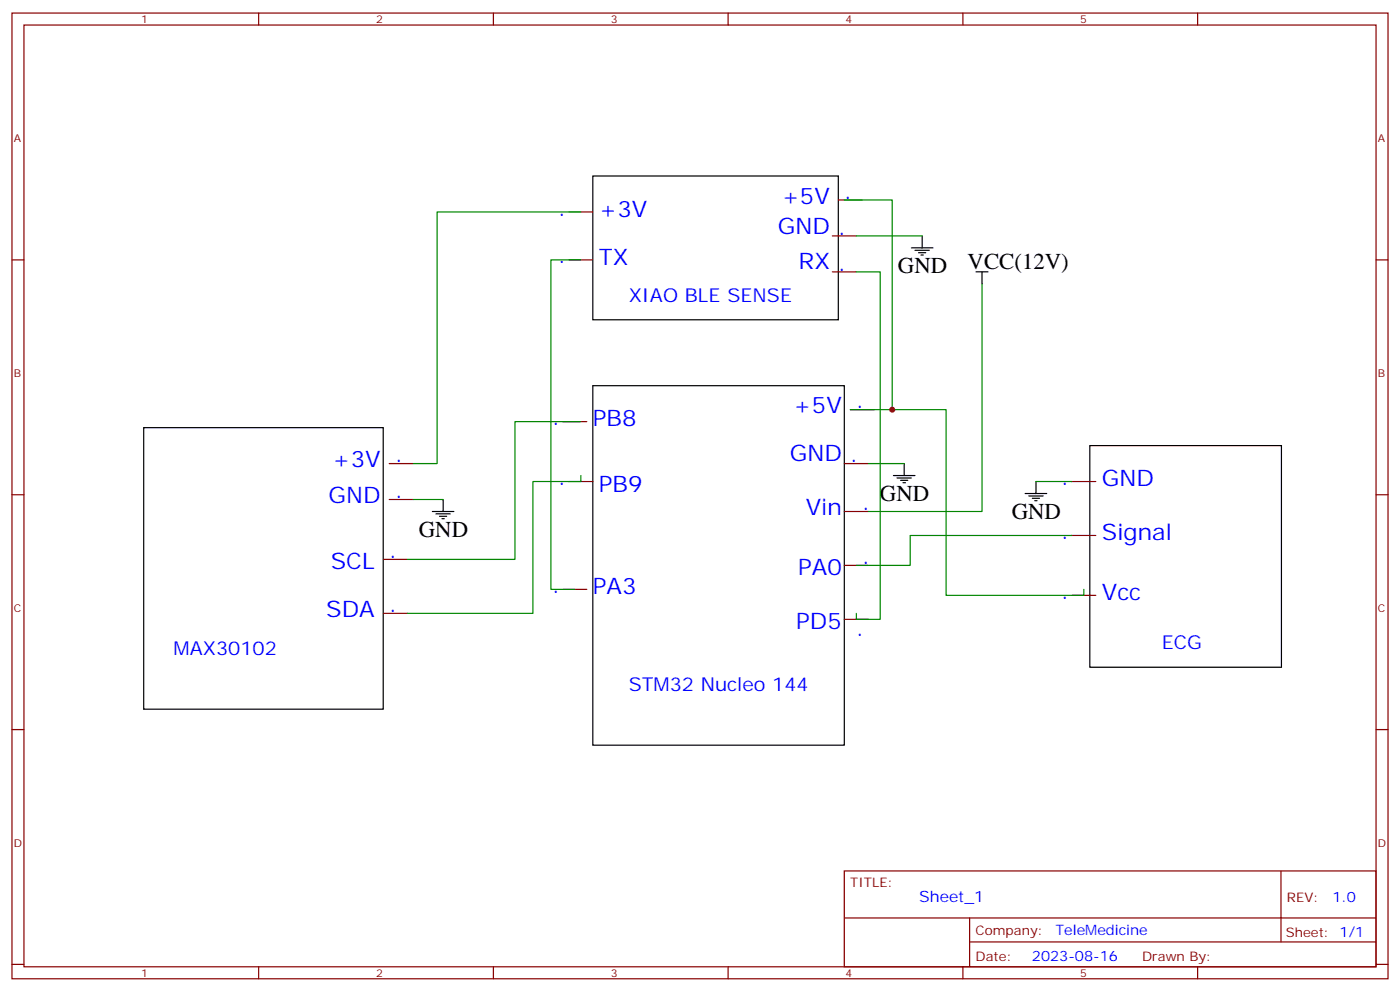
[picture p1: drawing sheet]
<svg xmlns="http://www.w3.org/2000/svg" width="412mm" height="292mm" viewBox="0 0 412 292" stroke-linecap="round" stroke-linejoin="round" font-family="sans-serif">
<g fill="none" stroke="#870000" stroke-width=".35">
<path d="M3.5 3.8h405.4v284.4h-405.4zM7.1 7.4h398.2v277.3h-398.2zM76.2 3.8v3.6M145.3 3.8v3.6M214.5 3.8v3.6M283.6 3.8v3.6M352.8 3.8v3.6M246.9 58.9h7.1M3.5 76.5h3.6M167.6 76.5h7M167.6 62.4h7M245.2 69.5h7"/>
<path d="M405.3 76.5h3.6M245.2 80h7M114.7 136.5h7M165.8 124.1h7.1M248.7 136.5h7.1M250.5 120.6h7M3.5 145.7h3.6M114.7 147.1h7M167.6 141.8h7M248.7 150.6h7.1M315.7 141.8h7.1M315.7 157.7h7.1"/>
<path d="M405.3 145.7h3.6M112.9 164.7h7M165.8 173.5h7.1M248.7 166.5h7.1M315.7 175.3h7.1M112.9 180.6h7M248.7 182.4h7.1M3.5 214.8h3.6M405.3 214.8h3.6M248.7 256.4h156.6v28.3h-156.6zM377.3 256.5v20.8M248.7 270.3h156.5"/>
<path d="M285.6 277.3h119.6M285.6 270.3v14.1M3.5 284h3.6M76.2 284.7v3.5M145.3 284.7v3.5M214.5 284.7v3.5M283.6 284.7v3.5M352.8 284.7v3.5M405.3 284h3.6"/>
</g>
<g fill="none" stroke="#000" stroke-width=".35">
<path d="M174.6 51.8h72.3v42.4h-72.3zM268.5 73h6.3M269.5 73.7h4.3M270.6 74.4h2.1M271.3 75.1h.7M271.6 69.5v3.5M287.5 80h3.5M289.3 80v3.6M174.6 113.6h74.1v105.8h-74.1zM42.3 125.9h70.6v82.9h-70.6zM266.3 136.5v3.5M321 131.2h56.5v65.3h-56.5z"/>
<path d="M127.4 150.6h6.3M128.4 151.3h4.2M129.5 152h2.1M130.2 152.7h.7M130.5 147.1v3.5M263.2 140h6.3M264.2 140.7h4.3M265.3 141.4h2.1M266 142.1h.7M302 145.3h6.3M303 146h4.3M304.1 146.7h2.1"/>
<path d="M304.8 147.4h.7M305.2 141.8v3.5"/>
</g>
<g fill="none" stroke="#008700" stroke-width=".35">
<path d="M248.7 58.9h14.1v61.7h-12.3M171.1 62.4h-42.3v74.1h-7.1M171.1 76.5h-8.8v97h7M252.2 69.5h19.4M252.2 80h7.1v102.4h-7.1v-1.8M289.3 83.6v67h-33.5M171.1 124.1h-19.4v40.6h-31.8M255.8 136.5h10.5M262.8 120.6h15.9v54.7h40.6v-1.8M121.7 147.1h8.8M171.1 140v1.8h-14.1v38.8h-37.1M305.2 141.8h10.5"/>
<path d="M315.7 157.7h-47.6v8.8h-15.9"/>
</g>
<circle cx="262.8" cy="120.6" r=".88" fill="#c00"/>
<g font-size="6.7" fill="#00f">
<text x="230.2" y="59.9">+5V</text>
<text x="248.7" y="58.5">.</text>
<text x="164.4" y="63.5">.</text>
<text x="176.4" y="63.8">+3V</text>
<text x="229.1" y="68.8">GND</text>
<text x="246.9" y="69.1">.</text>
<text x="164.4" y="77.6">.</text>
<text x="176.4" y="77.9">TX</text>
<text x="235.2" y="79.3">RX</text>
<text x="246.9" y="79.7">.</text>
<text x="162.7" y="125.2">.</text>
<text x="174.6" y="125.6">PB8</text>
<text x="233.7" y="121.7">+5V</text>
<text x="252.2" y="120.3">.</text>
<text x="97.9" y="137.5">+3V</text>
<text x="116.4" y="136.1">.</text>
<text x="232.6" y="135.8">GND</text>
<text x="250.5" y="136.1">.</text>
<text x="164.4" y="142.8">.</text>
<text x="312.6" y="142.8">.</text>
<text x="324.6" y="143.2">GND</text>
<text x="96.8" y="148.1">GND</text>
<text x="116.4" y="146.7">.</text>
<text x="176.4" y="145">PB9</text>
<text x="237.4" y="151.7">Vin</text>
<text x="254" y="150.2">.</text>
<text x="312.6" y="158.7">.</text>
<text x="324.6" y="159.1">Signal</text>
<text x="97.4" y="167.5">SCL</text>
<text x="114.7" y="164.4">.</text>
<text x="254" y="166.1">.</text>
<text x="235.1" y="169.3">PA0</text>
<text x="162.7" y="174.6">.</text>
<text x="174.6" y="174.9">PA3</text>
<text x="312.6" y="176.4">.</text>
<text x="324.6" y="176.7">Vcc</text>
<text x="96.1" y="181.6">SDA</text>
<text x="114.7" y="180.2">.</text>
<text x="234.5" y="185.2">PD5</text>
<text x="252.2" y="187.3">.</text>
</g>
<g font-size="6.7">
<text x="264.5" y="80.5">GND</text>
<text x="285" y="79.3">VCC(12V)</text>
<text x="259.2" y="147.5">GND</text>
<text x="298" y="152.8">GND</text>
<text x="123.4" y="158.1">GND</text>
</g>
<g font-size="5.6" fill="#00f">
<text x="185.2" y="88.9">XIAO BLE SENSE</text>
<text x="342.2" y="191.2">ECG</text>
<text x="51.2" y="192.9">MAX30102</text>
<text x="185.2" y="203.5">STM32 Nucleo 144</text>
</g>
<text font-size="4.6" fill="#00f" x="270.8" y="265.5">Sheet_1</text>
<g font-size="4.2" fill="#00f">
<text x="392.5" y="265.7">1.0</text>
<text x="310.9" y="275.3">TeleMedicine</text>
<text x="304" y="283.1">2023-08-16</text>
</g>
<g font-size="3.9" fill="#800">
<text x="250.5" y="261">TITLE:</text>
<text x="379.1" y="265.7">REV:</text>
<text x="287.4" y="275.2">Company:</text>
<text x="378.7" y="275.8">Sheet: 1/1</text>
<text x="287.4" y="282.9">Date:</text>
<text x="336.4" y="283">Drawn By:</text>
</g>
<g font-size="3.2" fill="#800">
<text x="41.6" y="6.8">1</text>
<text x="110.8" y="6.8">2</text>
<text x="179.9" y="6.8">3</text>
<text x="249.1" y="6.8">4</text>
<text x="318.2" y="6.8">5</text>
<text x="4.1" y="41.9">A</text>
<text x="405.9" y="41.9">A</text>
<text x="4.1" y="111.1">B</text>
<text x="405.9" y="111.1">B</text>
<text x="4.1" y="180.2">C</text>
<text x="405.9" y="180.2">C</text>
<text x="4.1" y="249.4">D</text>
<text x="405.9" y="249.4">D</text>
<text x="41.6" y="287.7">1</text>
<text x="110.8" y="287.7">2</text>
<text x="179.9" y="287.7">3</text>
<text x="249.1" y="287.7">4</text>
<text x="318.2" y="287.7">5</text>
</g>
</svg>
